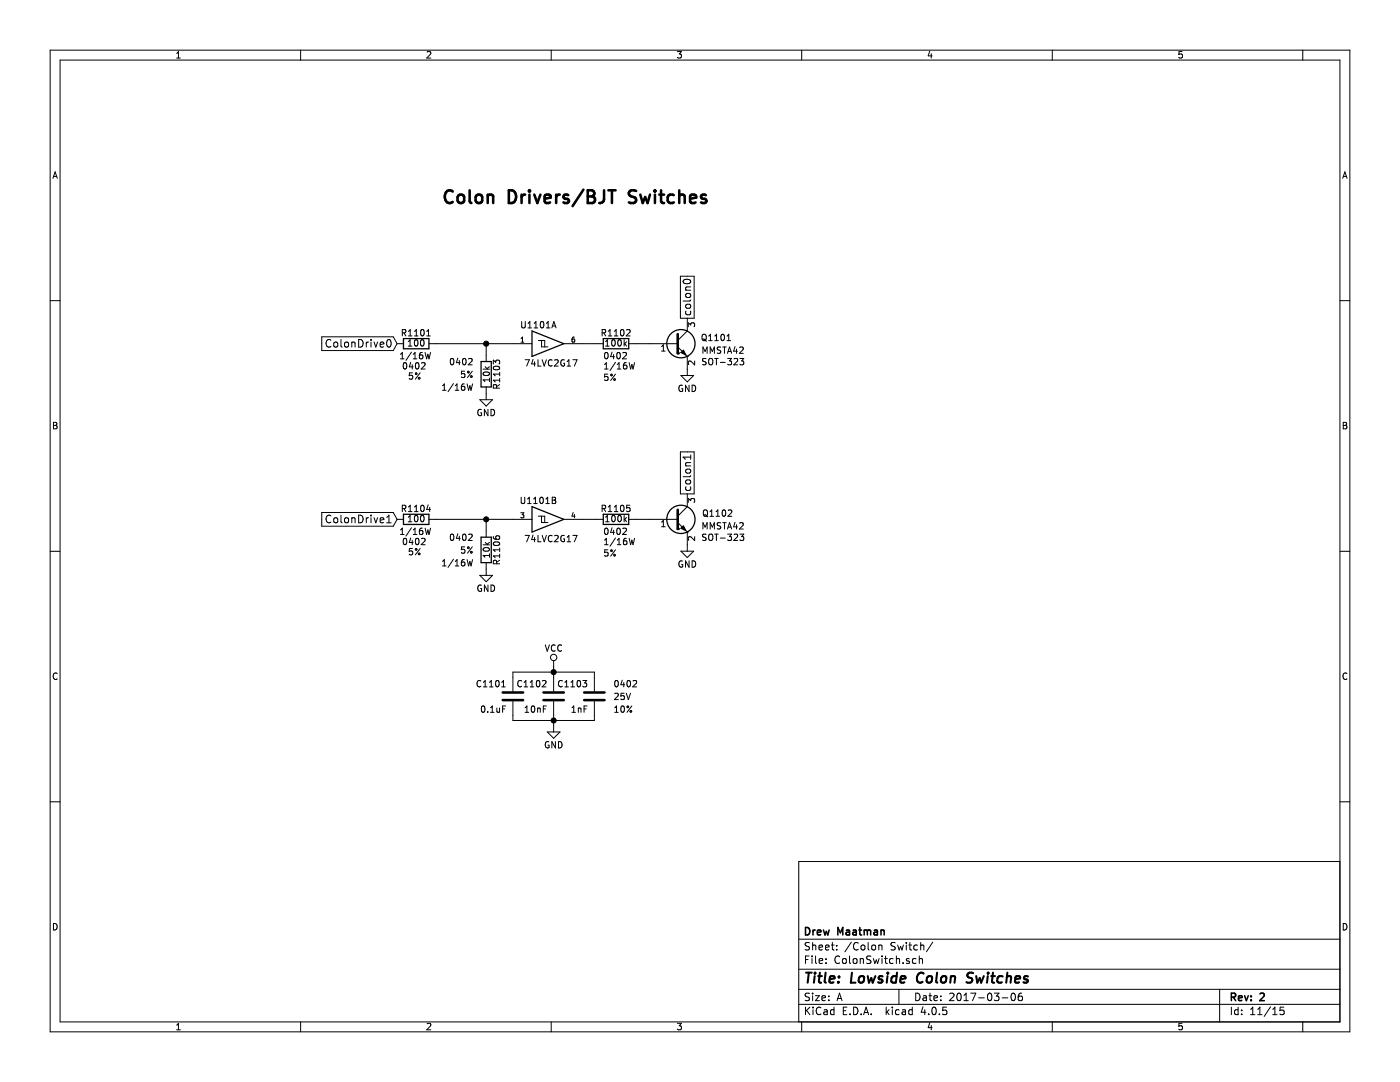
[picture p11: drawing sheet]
EESchema Schematic File Version 2
LIBS:Nixie Clock-rescue
LIBS:power
LIBS:device
LIBS:transistors
LIBS:conn
LIBS:linear
LIBS:regul
LIBS:74xx
LIBS:cmos4000
LIBS:adc-dac
LIBS:memory
LIBS:xilinx
LIBS:microcontrollers
LIBS:dsp
LIBS:microchip
LIBS:analog_switches
LIBS:motorola
LIBS:texas
LIBS:intel
LIBS:audio
LIBS:interface
LIBS:digital-audio
LIBS:philips
LIBS:display
LIBS:cypress
LIBS:siliconi
LIBS:opto
LIBS:atmel
LIBS:contrib
LIBS:valves
LIBS:74xgxx
LIBS:ac-dc
LIBS:actel
LIBS:Altera
LIBS:analog_devices
LIBS:battery_management
LIBS:bbd
LIBS:brooktre
LIBS:cmos_ieee
LIBS:dc-dc
LIBS:diode
LIBS:elec-unifil
LIBS:ESD_Protection
LIBS:ftdi
LIBS:gennum
LIBS:hc11
LIBS:ir
LIBS:Lattice
LIBS:maxim
LIBS:microchip_dspic33dsc
LIBS:microchip_pic10mcu
LIBS:microchip_pic12mcu
LIBS:microchip_pic16mcu
LIBS:microchip_pic18mcu
LIBS:microchip_pic32mcu
LIBS:motor_drivers
LIBS:msp430
LIBS:nordicsemi
LIBS:nxp_armmcu
LIBS:onsemi
LIBS:Oscillators
LIBS:Power_Management
LIBS:powerint
LIBS:pspice
LIBS:references
LIBS:relays
LIBS:rfcom
LIBS:sensors
LIBS:silabs
LIBS:stm8
LIBS:stm32
LIBS:supertex
LIBS:switches
LIBS:transf
LIBS:ttl_ieee
LIBS:video
LIBS:Worldsemi
LIBS:Xicor
LIBS:Zilog
LIBS:Nixie Clock-cache
EELAYER 25 0
EELAYER END
$Descr A 11000 8500
encoding utf-8
Sheet 11 15
Title "Lowside Colon Switches"
Date "2017-03-06"
Rev "2"
Comp "Drew Maatman"
Comment1 ""
Comment2 ""
Comment3 ""
Comment4 ""
$EndDescr
$Comp
L Q_NPN_BEC Q1101
U 1 1
P 5300 2700
F 0 "Q1101" H 5750 2750 50  0000 R CNN
F 1 "MMSTA42" H 5850 2650 50  0000 R CNN
F 2 "TO_SOT_Packages_SMD:SOT-323_SC-70" H 5500 2800 50  0001 C CNN
F 3 "" H 5300 2700 50  0000 C CNN
F 4 "SOT-323" H 5510 2560 50  0000 L CNN "Footprint Display"
	1    5300 2700
	1    0    0    -1  
$EndComp
$Comp
L GND #PWR0127
U 1 1
P 5400 2900
F 0 "#PWR0127" H 5400 2650 50  0001 C CNN
F 1 "GND" H 5400 2750 50  0000 C CNN
F 2 "" H 5400 2900 50  0000 C CNN
F 3 "" H 5400 2900 50  0000 C CNN
	1    5400 2900
	1    0    0    -1  
$EndComp
$Comp
L R R1102
U 1 1
P 4840 2700
F 0 "R1102" V 4920 2700 50  0000 C CNN
F 1 "100k" V 4840 2700 50  0000 C CNN
F 2 "Resistors_SMD:R_0402" H 4590 2800 50  0001 L CNN
F 3 "" V 4920 2700 50  0000 C CNN
F 4 "1/16W" V 4660 2800 50  0000 R CNN "Wattage"
F 5 "5%" V 4570 2800 50  0000 R CNN "Tolerance"
F 6 "0402" V 4740 2800 50  0000 R CNN "Footprint Display"
	1    4840 2700
	0    -1   -1   0   
$EndComp
Text GLabel 5400 2500 1    60   UnSpc ~ 0
colon0
$Comp
L 74LVC2G17 U1101
U 1 1
P 4330 2700
F 0 "U1101" H 4230 2850 50  0000 C CNN
F 1 "74LVC2G17" H 4330 2550 50  0000 C CNN
F 2 "TO_SOT_Packages_SMD:SOT-23-6" H 4330 2700 50  0001 C CNN
F 3 "" H 4330 2700 50  0000 C CNN
	1    4330 2700
	1    0    0    -1  
$EndComp
Wire Wire Line
	4690 2700 4580 2700
Wire Wire Line
	4990 2700 5100 2700
$Comp
L R R1103
U 1 1
P 3820 2940
F 0 "R1103" V 3900 2940 50  0000 C CNN
F 1 "10k" V 3820 2940 50  0000 C CNN
F 2 "Resistors_SMD:R_0402" H 3570 3040 50  0001 L CNN
F 3 "" V 3900 2940 50  0000 C CNN
F 4 "1/16W" H 3720 2840 50  0000 R CNN "Wattage"
F 5 "5%" H 3720 2940 50  0000 R CNN "Tolerance"
F 6 "0402" H 3720 3040 50  0000 R CNN "Footprint Display"
	1    3820 2940
	1    0    0    -1  
$EndComp
$Comp
L GND #PWR0128
U 1 1
P 3820 3090
F 0 "#PWR0128" H 3820 2840 50  0001 C CNN
F 1 "GND" H 3820 2940 50  0000 C CNN
F 2 "" H 3820 3090 50  0000 C CNN
F 3 "" H 3820 3090 50  0000 C CNN
	1    3820 3090
	1    0    0    -1  
$EndComp
$Comp
L R R1101
U 1 1
P 3270 2700
F 0 "R1101" V 3350 2700 50  0000 C CNN
F 1 "100" V 3270 2700 50  0000 C CNN
F 2 "Resistors_SMD:R_0402" H 3020 2800 50  0001 L CNN
F 3 "" V 3350 2700 50  0000 C CNN
F 4 "1/16W" V 3170 2820 50  0000 R CNN "Wattage"
F 5 "5%" V 3010 2740 50  0000 R CNN "Tolerance"
F 6 "0402" V 3090 2780 50  0000 R CNN "Footprint Display"
	1    3270 2700
	0    1    -1   0   
$EndComp
Wire Wire Line
	3420 2700 4030 2700
Wire Wire Line
	3820 2790 3820 2700
Connection ~ 3820 2700
Text GLabel 3120 2700 0    60   Input ~ 0
ColonDrive0
$Comp
L Q_NPN_BEC Q1102
U 1 1
P 5300 4080
F 0 "Q1102" H 5760 4130 50  0000 R CNN
F 1 "MMSTA42" H 5850 4030 50  0000 R CNN
F 2 "TO_SOT_Packages_SMD:SOT-323_SC-70" H 5500 4180 50  0001 C CNN
F 3 "" H 5300 4080 50  0000 C CNN
F 4 "SOT-323" H 5510 3940 50  0000 L CNN "Footprint Display"
	1    5300 4080
	1    0    0    -1  
$EndComp
$Comp
L GND #PWR0129
U 1 1
P 5400 4280
F 0 "#PWR0129" H 5400 4030 50  0001 C CNN
F 1 "GND" H 5400 4130 50  0000 C CNN
F 2 "" H 5400 4280 50  0000 C CNN
F 3 "" H 5400 4280 50  0000 C CNN
	1    5400 4280
	1    0    0    -1  
$EndComp
Text GLabel 5400 3880 1    60   UnSpc ~ 0
colon1
$Comp
L 74LVC2G17 U1101
U 2 1
P 4330 4080
F 0 "U1101" H 4230 4230 50  0000 C CNN
F 1 "74LVC2G17" H 4330 3930 50  0000 C CNN
F 2 "TO_SOT_Packages_SMD:SOT-23-6" H 4330 4080 50  0001 C CNN
F 3 "" H 4330 4080 50  0000 C CNN
	2    4330 4080
	1    0    0    -1  
$EndComp
Wire Wire Line
	4690 4080 4580 4080
Wire Wire Line
	4990 4080 5100 4080
$Comp
L R R1106
U 1 1
P 3820 4320
F 0 "R1106" V 3900 4320 50  0000 C CNN
F 1 "10k" V 3820 4320 50  0000 C CNN
F 2 "Resistors_SMD:R_0402" H 3570 4420 50  0001 L CNN
F 3 "" V 3900 4320 50  0000 C CNN
F 4 "1/16W" H 3720 4220 50  0000 R CNN "Wattage"
F 5 "5%" H 3720 4320 50  0000 R CNN "Tolerance"
F 6 "0402" H 3720 4420 50  0000 R CNN "Footprint Display"
	1    3820 4320
	1    0    0    -1  
$EndComp
$Comp
L GND #PWR0130
U 1 1
P 3820 4470
F 0 "#PWR0130" H 3820 4220 50  0001 C CNN
F 1 "GND" H 3820 4320 50  0000 C CNN
F 2 "" H 3820 4470 50  0000 C CNN
F 3 "" H 3820 4470 50  0000 C CNN
	1    3820 4470
	1    0    0    -1  
$EndComp
Wire Wire Line
	3420 4080 4030 4080
Wire Wire Line
	3820 4170 3820 4080
Connection ~ 3820 4080
Text GLabel 3120 4080 0    60   Input ~ 0
ColonDrive1
$Comp
L C C1103
U 1 1
P 4670 5470
F 0 "C1103" H 4620 5570 50  0000 R CNN
F 1 "1nF" H 4620 5370 50  0000 R CNN
F 2 "Capacitors_SMD:C_0402" H 4820 5570 50  0001 L CNN
F 3 "" H 4695 5570 50  0000 C CNN
F 4 "25V" H 4820 5470 50  0000 L CNN "Voltage"
F 5 "10%" H 4820 5370 50  0000 L CNN "Tolerance"
F 6 "0402" H 4820 5570 50  0000 L CNN "Footprint Display"
	1    4670 5470
	1    0    0    -1  
$EndComp
$Comp
L C C1102
U 1 1
P 4350 5470
F 0 "C1102" H 4300 5570 50  0000 R CNN
F 1 "10nF" H 4300 5370 50  0000 R CNN
F 2 "Capacitors_SMD:C_0402" H 4500 5570 50  0001 L CNN
F 3 "" H 4375 5570 50  0000 C CNN
F 4 "25V" H 4500 5470 50  0001 L CNN "Voltage"
F 5 "10%" H 4500 5370 50  0001 L CNN "Tolerance"
F 6 "0402" H 4500 5570 50  0001 L CNN "Footprint Display"
	1    4350 5470
	1    0    0    -1  
$EndComp
$Comp
L C C1101
U 1 1
P 4030 5470
F 0 "C1101" H 3980 5570 50  0000 R CNN
F 1 "0.1uF" H 3980 5370 50  0000 R CNN
F 2 "Capacitors_SMD:C_0402" H 4180 5570 50  0001 L CNN
F 3 "" H 4055 5570 50  0000 C CNN
F 4 "25V" H 4180 5470 50  0001 L CNN "Voltage"
F 5 "10%" H 4180 5370 50  0001 L CNN "Tolerance"
F 6 "0402" H 4180 5570 50  0001 L CNN "Footprint Display"
	1    4030 5470
	1    0    0    -1  
$EndComp
$Comp
L VCC #PWR0131
U 1 1
P 4350 5240
F 0 "#PWR0131" H 4350 5090 50  0001 C CNN
F 1 "VCC" H 4350 5390 50  0000 C CNN
F 2 "" H 4350 5240 50  0000 C CNN
F 3 "" H 4350 5240 50  0000 C CNN
	1    4350 5240
	1    0    0    -1  
$EndComp
$Comp
L GND #PWR0132
U 1 1
P 4350 5700
F 0 "#PWR0132" H 4350 5450 50  0001 C CNN
F 1 "GND" H 4350 5550 50  0000 C CNN
F 2 "" H 4350 5700 50  0000 C CNN
F 3 "" H 4350 5700 50  0000 C CNN
	1    4350 5700
	1    0    0    -1  
$EndComp
Wire Wire Line
	4350 5700 4350 5620
Wire Wire Line
	4030 5660 4670 5660
Wire Wire Line
	4670 5660 4670 5620
Connection ~ 4350 5660
Wire Wire Line
	4030 5660 4030 5620
Wire Wire Line
	4350 5320 4350 5240
Wire Wire Line
	4030 5280 4670 5280
Wire Wire Line
	4670 5280 4670 5320
Connection ~ 4350 5280
Wire Wire Line
	4030 5280 4030 5320
Text Notes 5570 1610 2    100  ~ 20
Colon Drivers/BJT Switches
$Comp
L R R1104
U 1 1
P 3270 4080
F 0 "R1104" V 3350 4080 50  0000 C CNN
F 1 "100" V 3270 4080 50  0000 C CNN
F 2 "Resistors_SMD:R_0402" H 3020 4180 50  0001 L CNN
F 3 "" V 3350 4080 50  0000 C CNN
F 4 "1/16W" V 3170 4200 50  0000 R CNN "Wattage"
F 5 "5%" V 3010 4120 50  0000 R CNN "Tolerance"
F 6 "0402" V 3090 4160 50  0000 R CNN "Footprint Display"
	1    3270 4080
	0    1    -1   0   
$EndComp
$Comp
L R R1105
U 1 1
P 4840 4080
F 0 "R1105" V 4920 4080 50  0000 C CNN
F 1 "100k" V 4840 4080 50  0000 C CNN
F 2 "Resistors_SMD:R_0402" H 4590 4180 50  0001 L CNN
F 3 "" V 4920 4080 50  0000 C CNN
F 4 "1/16W" V 4660 4180 50  0000 R CNN "Wattage"
F 5 "5%" V 4570 4180 50  0000 R CNN "Tolerance"
F 6 "0402" V 4740 4180 50  0000 R CNN "Footprint Display"
	1    4840 4080
	0    -1   -1   0   
$EndComp
$EndSCHEMATC
